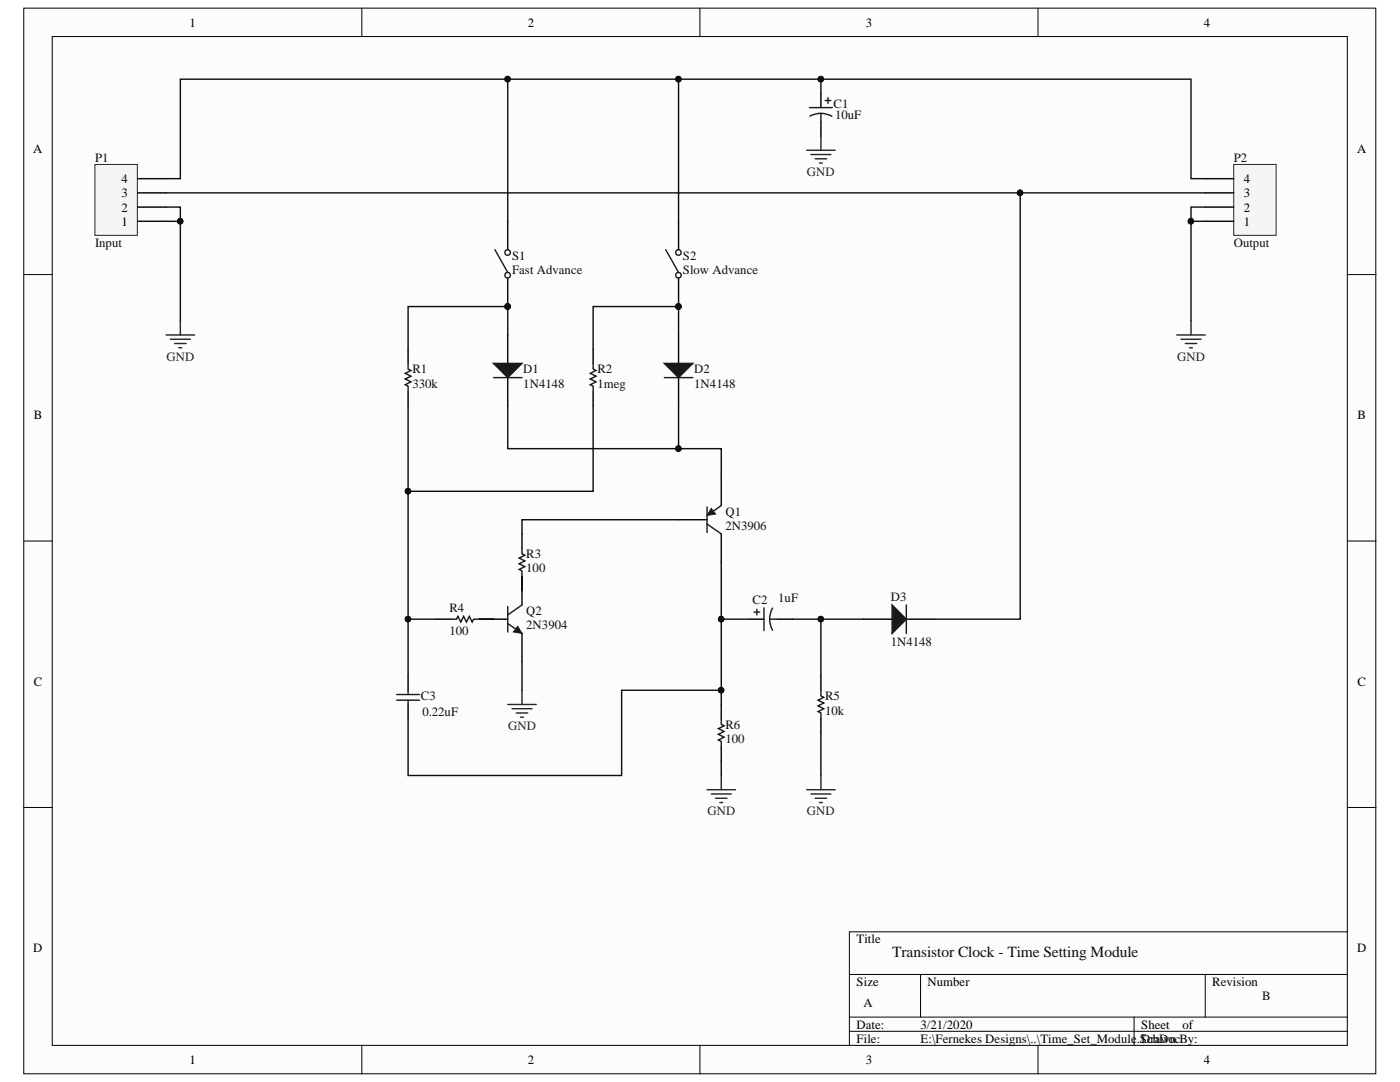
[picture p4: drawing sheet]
<svg xmlns="http://www.w3.org/2000/svg" width="279mm" height="216mm" viewBox="0 0 279 216" stroke-linecap="round" stroke-linejoin="round" font-family="sans-serif">
<g fill="#fcfcfc" stroke="#000" stroke-width=".2">
<path d="M4.7 1.6h269.9v212.7h-269.9z"/>
<path d="M10.4 7.3h258.5v201.3h-258.5z"/>
</g>
<g fill="none" stroke="#000" stroke-width=".2">
<path d="M72.2 1.6v5.7M139.7 1.6v5.7M207.2 1.6v5.7M4.7 54.8h5.7M268.9 54.8h5.7M4.7 108h5.7M268.9 108h5.7M4.7 161.1h5.7M268.9 161.1h5.7M169.5 194.4h99.4M183.7 194.4v8.5M240.5 194.4v8.5"/>
<path d="M268.9 185.9h-99.4v22.7M72.2 208.6v5.7M139.7 208.6v5.7M169.5 202.9h99.4M169.5 205.8h99.4M207.2 208.6v5.7M226.3 202.9v5.7"/>
</g>
<path d="M104.2 115v5.7M95.6 123.6h5.7M104.2 126.4v5.7" fill="none" stroke="#000" stroke-width=".28"/>
<path d="M101.3 124.4l2.9 2M101.3 121v5.1M104.2 120.7l-2.9 2" fill="none" stroke="#1c1c1c" stroke-width=".28"/>
<path d="M103.3 125l.9 1.4-1.7-.3z" fill="#1c1c1c"/>
<path d="M103.3 125l.9 1.4-1.7-.3z" fill="none" stroke="#1c1c1c" stroke-width=".2"/>
<path d="M104.2 137.7v2.9M101.3 140.6h5.7M102.2 141.4h4M103 142.3h2.3M103.9 143.1h.6" fill="none" stroke="#262626" stroke-width=".28"/>
<path d="M18.9 32.8h8.5v14.2h-8.5z" fill="#f5f5f5" stroke="#262626" stroke-width=".2"/>
<path d="M27.5 38.5h5.7M27.5 35.7h5.7M27.5 44.2h5.7M27.5 41.3h5.7M104.2 106.5v2.9M104.2 115v2.9" fill="none" stroke="#000" stroke-width=".28"/>
<path d="M33.2 66.8h5.6M34 67.7h4M34.9 68.5h2.2M35.7 69.4h.6M36 64v2.8" fill="none" stroke="#262626" stroke-width=".28"/>
<path d="M104.2 109.4v1.1l.5 .3-1.1 .6 1.1 .5-1.1 .6 1.1 .6-1.1 .5 .6 .3v1.1" fill="none" stroke="#1c1c1c" stroke-width=".28"/>
<path d="M246.2 32.8h8.5v14.2h-8.5z" fill="#f5f5f5" stroke="#262626" stroke-width=".2"/>
<path d="M240.5 38.5h5.7M240.5 35.7h5.7M101.3 44.2v5.6M101.3 55.5v5.7M135.4 44.2v5.6M135.4 55.5v5.7M240.5 44.2h5.7M240.5 41.3h5.7M143.9 95.2v5.7M135.4 103.7h5.7M143.9 106.5v5.7" fill="none" stroke="#000" stroke-width=".28"/>
<g fill="#0e0e0e" stroke="#0e0e0e" stroke-width=".2">
<circle cx="101.3" cy="61.2" r=".55"/>
<circle cx="135.4" cy="61.2" r=".55"/>
</g>
<g fill="none" stroke="#1c1c1c" stroke-width=".28">
<path d="M98.8 49.8l2.5 4.6M132.9 49.8l2.5 4.6M141.1 101.2v5.1M141.1 104.6l2.8 1.9M143.9 100.9l-1.9 1.4"/>
<circle cx="101.3" cy="54.9" r=".55"/>
<circle cx="101.3" cy="50.4" r=".55"/>
<circle cx="135.4" cy="54.9" r=".55"/>
<circle cx="135.4" cy="50.4" r=".55"/>
</g>
<path d="M142 101.4l.8 1.2-1.7 .3z" fill="#1c1c1c"/>
<path d="M142 101.4l.8 1.2-1.7 .3z" fill="none" stroke="#1c1c1c" stroke-width=".2"/>
<path d="M81.4 134.9v2.8M163.8 134.9v2.8M172.4 123.6h5.6M180.9 123.6h5.7M81.4 140.6v2.8M143.9 140.6v2.8M143.9 149.1v2.8M163.8 143.4v2.8" fill="none" stroke="#000" stroke-width=".28"/>
<path d="M79.2 139.7h4.5M79.2 138.6h4.5M81.4 137.7v.9M81.4 139.7v.9M163.8 137.7v1.2l.6 .2-1.1 .6 1.1 .6-1.1 .6 1.1 .5-1.1 .6 .5 .3v1.1M143.9 143.4v1.1l.6 .3-1.1 .6 1.1 .6-1.1 .5 1.1 .6-1.1 .6 .5 .2v1.2" fill="none" stroke="#1c1c1c" stroke-width=".28"/>
<path d="M141.1 157.6h5.7M142 158.4h3.9M142.8 159.3h2.3M143.9 154.7v2.9M143.7 160.1h.5" fill="none" stroke="#262626" stroke-width=".28"/>
<path d="M178 120.7l2.9 2.9-2.9 2.8z" fill="#1c1c1c"/>
<path d="M178 120.7l2.9 2.9-2.9 2.8zM180.9 120.7v5.7" fill="none" stroke="#1c1c1c" stroke-width=".28"/>
<path d="M161 157.6h5.7M161.8 158.4h4M162.7 159.3h2.3M163.8 154.7v2.9M163.5 160.1h.6" fill="none" stroke="#262626" stroke-width=".28"/>
<path d="M101.3 66.8v5.7M101.3 75.3v5.7" fill="none" stroke="#000" stroke-width=".28"/>
<path d="M98.5 72.5h5.7l-2.9 2.8z" fill="#1c1c1c"/>
<path d="M98.5 72.5h5.7l-2.9 2.8zM98.5 75.3h5.7" fill="none" stroke="#1c1c1c" stroke-width=".28"/>
<path d="M135.4 66.8v5.7M135.4 75.3v5.7" fill="none" stroke="#000" stroke-width=".28"/>
<path d="M132.6 72.5h5.7l-2.9 2.8z" fill="#1c1c1c"/>
<g fill="none" stroke="#1c1c1c" stroke-width=".28">
<path d="M165.3 19.5v1.1M161.6 21.5h4.5M163.8 22.6l-1.3 .2-.9 .4M163.8 22.6l.9 .1 1.3 .5M163.8 22.6v1.7M164.7 20.1h1.1M81.4 72.5v1.1l.6 .3-1.1 .6 1.1 .6-1.1 .5 1.1 .6-1.1 .6 .5 .2v1.2M118.4 72.5v1.1l.5 .3-1.1 .6 1.1 .6-1.1 .5 1.1 .6-1.1 .6 .6 .2v1.2M132.6 72.5h5.7l-2.9 2.8zM132.6 75.3h5.7M90 123.6h1.1l.3-.6 .6 1.1 .5-1.1 .6 1.1 .6-1.1 .5 1.1 .3-.5h1.1M150.5 122.1h1.1"/>
<path d="M151 121.6v1.1M152.5 121.3v4.5M153.6 123.6l.2 1.3 .4 .9M153.6 123.6h1.7M154.2 121.3l-.4 .9-.2 1.4"/>
</g>
<path d="M163.8 18.6v2.9M163.8 24.3v2.8M81.4 69.7v2.8M81.4 78.2v2.8M118.4 69.7v2.8M118.4 78.2v2.8M87.1 123.6h2.9M95.6 123.6h2.9M149.6 123.6h2.9M155.3 123.6h2.8" fill="none" stroke="#000" stroke-width=".28"/>
<path d="M161 30h5.7M161.8 30.8h4M162.7 31.7h2.3M163.5 32.5h.6M163.8 27.1v2.9M234.9 66.8h5.6M235.7 67.7h4M236.6 68.5h2.2M237.4 69.4h.6M237.7 64v2.8" fill="none" stroke="#262626" stroke-width=".28"/>
<g fill="none" stroke="#0e0e0e" stroke-width=".28">
<path d="M101.3 15.8v28.4M135.4 15.8h102.3v19.9h2.8M163.8 15.8v2.8M33.2 35.7h2.8v-19.9h99.4v28.4M33.2 38.5h170.4M240.5 38.5h-36.9v85.1h-17M33.2 44.2h2.8v19.8M33.2 41.3h2.8v2.9M240.5 44.2h-2.8v19.8M240.5 41.3h-2.8v2.9M101.3 66.8v-5.6h-19.9v8.5M135.4 66.8v-5.6h-17v8.5"/>
<path d="M81.4 81v42.6h5.7M101.3 81v8.5h42.6v5.7M118.4 81v17h-37M135.4 81v8.5M104.2 115v2.9M135.4 103.7h-31.2v2.8M143.9 112.2v28.4M81.4 123.6v11.3M95.6 123.6h2.9M104.2 132.1v5.6M143.9 137.7h-19.8v17h-42.7v-11.3M143.9 123.6h5.7"/>
<path d="M158.1 123.6h14.3M163.8 123.6v11.3M143.9 151.9v2.8M163.8 146.2v8.5"/>
</g>
<g fill="#0e0e0e" stroke="#0e0e0e" stroke-width=".2">
<circle cx="36" cy="44.1" r=".55"/>
<circle cx="143.9" cy="137.7" r=".55"/>
<circle cx="163.8" cy="123.5" r=".55"/>
<circle cx="81.4" cy="123.5" r=".55"/>
<circle cx="135.4" cy="89.5" r=".55"/>
<circle cx="101.3" cy="61.2" r=".55"/>
<circle cx="135.4" cy="61.2" r=".55"/>
<circle cx="143.9" cy="123.5" r=".55"/>
<circle cx="203.6" cy="38.5" r=".55"/>
<circle cx="237.7" cy="44.1" r=".55"/>
<circle cx="81.4" cy="98" r=".55"/>
<circle cx="101.3" cy="15.8" r=".55"/>
<circle cx="163.8" cy="15.8" r=".55"/>
<circle cx="135.4" cy="15.8" r=".55"/>
</g>
<text font-size="3.1" fill="#0e0e0e" x="178.1" y="190.9">Transistor Clock - Time Setting Module</text>
<g font-size="2.5">
<text x="37.8" y="5.3">1</text>
<text x="105.3" y="5.3">2</text>
<text x="172.8" y="5.3">3</text>
<text x="240.2" y="5.3">4</text>
<text x="6.6" y="30.5">A</text>
<text x="270.8" y="30.5">A</text>
<text x="24.2" y="39.4">3</text>
<text x="24.2" y="36.5">4</text>
<text x="248.2" y="39.4">3</text>
<text x="248.2" y="36.5">4</text>
<text x="24.2" y="45">1</text>
<text x="24.2" y="42.2">2</text>
<text x="248.2" y="45">1</text>
<text x="248.2" y="42.2">2</text>
<text x="6.7" y="83.7">B</text>
<text x="270.9" y="83.7">B</text>
<text x="6.7" y="136.8">C</text>
<text x="270.9" y="136.8">C</text>
<text x="6.6" y="190">D</text>
<text x="170.9" y="188.2">Title</text>
<text x="270.8" y="190">D</text>
<text x="170.9" y="196.7">Size</text>
<text x="185.1" y="196.7">Number</text>
<text x="241.9" y="196.7">Revision</text>
<text x="172.3" y="201">A</text>
<text x="170.9" y="205.2">Date:</text>
<text x="170.9" y="208.1">File:</text>
<text x="183.7" y="205.2">3/21/2020</text>
<text x="183.7" y="208.1">E:\Fernekes Designs\..\Time_Set_Module.SchDoc</text>
<text x="227.8" y="205.2">Sheet</text>
<text x="227.8" y="208.1">Drawn By:</text>
<text x="236" y="205.2">of</text>
<text x="37.8" y="212.3">1</text>
<text x="105.3" y="212.3">2</text>
<text x="172.8" y="212.3">3</text>
<text x="240.2" y="212.3">4</text>
</g>
<g font-size="2.5" fill="#0e0e0e">
<text x="166.4" y="21.5">C1</text>
<text x="166.7" y="23.7">10uF</text>
<text x="19" y="32.3">P1</text>
<text x="246.2" y="32.3">P2</text>
<text x="19" y="49.3">Input</text>
<text x="102.2" y="51.8">S1</text>
<text x="136.3" y="51.8">S2</text>
<text x="246.2" y="49.3">Output</text>
<text x="102.2" y="54.7">Fast Advance</text>
<text x="136.3" y="54.7">Slow Advance</text>
<text x="82.3" y="77.3">330k</text>
<text x="82.3" y="74.5">R1</text>
<text x="104.4" y="74.5">D1</text>
<text x="104.4" y="77.3">1N4148</text>
<text x="119.2" y="77.3">1meg</text>
<text x="119.2" y="74.5">R2</text>
<text x="138.6" y="74.5">D2</text>
<text x="138.6" y="77.3">1N4148</text>
<text x="144.8" y="102.9">Q1</text>
<text x="144.8" y="105.7">2N3906</text>
<text x="105" y="111.4">R3</text>
<text x="105" y="114.2">100</text>
<text x="177.8" y="119.9">D3</text>
<text x="89.7" y="122.1">R4</text>
<text x="105" y="122.7">Q2</text>
<text x="105" y="125.6">2N3904</text>
<text x="150.2" y="120.4">C2</text>
<text x="155.3" y="120.2">1uF</text>
<text x="89.7" y="126.7">100</text>
<text x="177.8" y="128.9">1N4148</text>
<text x="84" y="139.7">C3</text>
<text x="84.3" y="142.8">0.22uF</text>
<text x="164.7" y="142.6">10k</text>
<text x="164.7" y="139.7">R5</text>
<text x="144.8" y="148.3">100</text>
<text x="144.8" y="145.4">R6</text>
<text x="251.9" y="199.6">B</text>
</g>
<g font-size="2.5" fill="#262626">
<text x="161" y="35.1">GND</text>
<text x="33.2" y="72">GND</text>
<text x="234.9" y="72">GND</text>
<text x="101.4" y="145.7">GND</text>
<text x="141.2" y="162.7">GND</text>
<text x="161" y="162.7">GND</text>
</g>
</svg>
